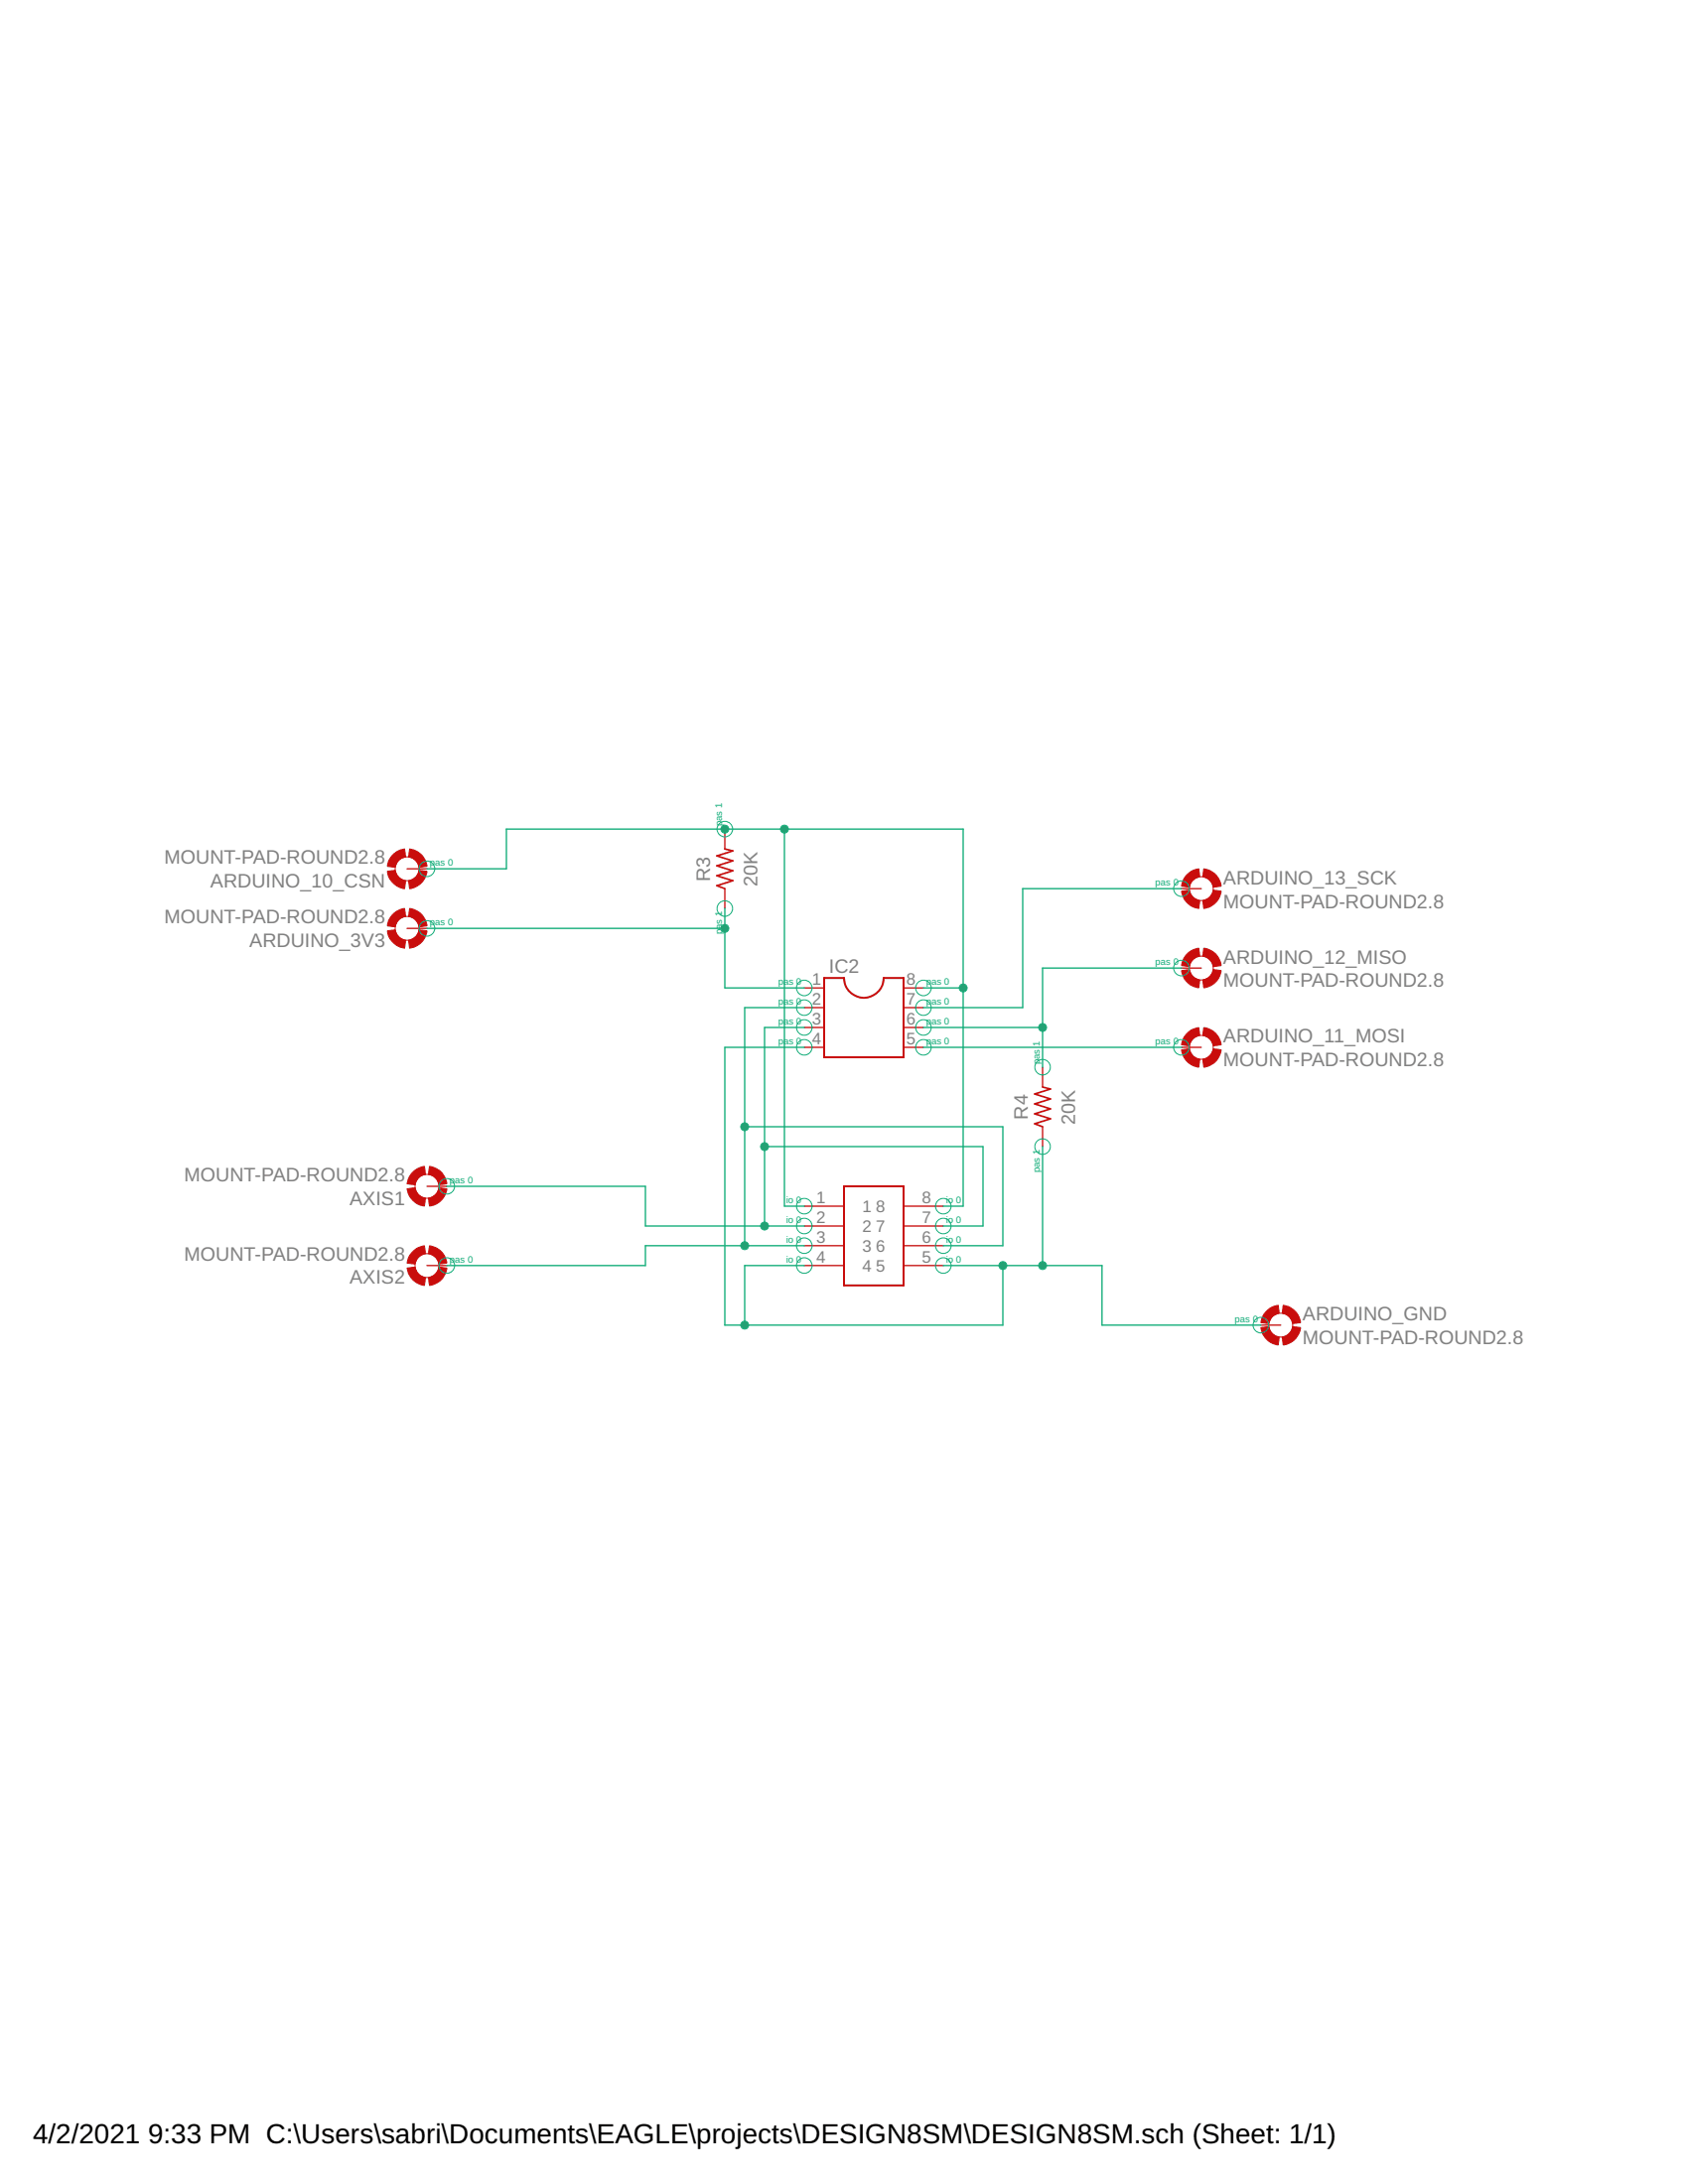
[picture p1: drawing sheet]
<?xml version="1.0" encoding="utf-8"?>
<!DOCTYPE eagle SYSTEM "eagle.dtd">
<eagle version="9.6.2">
<drawing>
<settings>
<setting alwaysvectorfont="no"/>
<setting verticaltext="up"/>
</settings>
<grid distance="0.1" unitdist="inch" unit="inch" style="lines" multiple="1" display="no" altdistance="0.01" altunitdist="inch" altunit="inch"/>
<schematic xreflabel="%F%N/%S.%C%R" xrefpart="/%S.%C%R">
<libraries>
<library name="JOYSTICK">
<symbols>
<symbol name="JOYSTICK">
<pin name="1" x="-12.7" y="2.54" length="middle"/>
<pin name="2" x="-12.7" y="0" length="middle"/>
<pin name="3" x="-12.7" y="-2.54" length="middle"/>
<pin name="4" x="-12.7" y="-5.08" length="middle"/>
<pin name="5" x="5.08" y="-5.08" length="middle" rot="R180"/>
<pin name="6" x="5.08" y="-2.54" length="middle" rot="R180"/>
<pin name="7" x="5.08" y="0" length="middle" rot="R180"/>
<pin name="8" x="5.08" y="2.54" length="middle" rot="R180"/>
<wire x1="-7.62" y1="-7.62" x2="-7.62" y2="5.08" width="0.254" layer="94"/>
<wire x1="-7.62" y1="5.08" x2="0" y2="5.08" width="0.254" layer="94"/>
<wire x1="0" y1="5.08" x2="0" y2="-7.62" width="0.254" layer="94"/>
<wire x1="0" y1="-7.62" x2="-7.62" y2="-7.62" width="0.254" layer="94"/>
</symbol>
</symbols>
<devicesets>
<deviceset name="JOYSTICK">
<gates>
<gate name="G$1" symbol="JOYSTICK" x="2.54" y="0"/>
</gates>
<devices>
<device name="" package="JOYSTICK">
<connects>
<connect gate="G$1" pin="1" pad="1"/>
<connect gate="G$1" pin="2" pad="2"/>
<connect gate="G$1" pin="3" pad="3"/>
<connect gate="G$1" pin="4" pad="4"/>
<connect gate="G$1" pin="5" pad="5"/>
<connect gate="G$1" pin="6" pad="6"/>
<connect gate="G$1" pin="7" pad="7"/>
<connect gate="G$1" pin="8" pad="8"/>
</connects>
<technologies>
<technology name=""/>
</technologies>
</device>
</devices>
</deviceset>
</devicesets>
</library>
<library name="Resistor">
<symbols>
<symbol name="R-US">
<wire x1="-2.54" y1="0" x2="-2.159" y2="1.016" width="0.2032" layer="94"/>
<wire x1="-2.159" y1="1.016" x2="-1.524" y2="-1.016" width="0.2032" layer="94"/>
<wire x1="-1.524" y1="-1.016" x2="-0.889" y2="1.016" width="0.2032" layer="94"/>
<wire x1="-0.889" y1="1.016" x2="-0.254" y2="-1.016" width="0.2032" layer="94"/>
<wire x1="-0.254" y1="-1.016" x2="0.381" y2="1.016" width="0.2032" layer="94"/>
<wire x1="0.381" y1="1.016" x2="1.016" y2="-1.016" width="0.2032" layer="94"/>
<wire x1="1.016" y1="-1.016" x2="1.651" y2="1.016" width="0.2032" layer="94"/>
<wire x1="1.651" y1="1.016" x2="2.286" y2="-1.016" width="0.2032" layer="94"/>
<wire x1="2.286" y1="-1.016" x2="2.54" y2="0" width="0.2032" layer="94"/>
<text x="0" y="2.7686" size="1.778" layer="95" align="center">&gt;NAME</text>
<text x="0" y="-3.302" size="1.778" layer="96" align="center">&gt;VALUE</text>
<pin name="2" x="5.08" y="0" visible="off" length="short" direction="pas" swaplevel="1" rot="R180"/>
<pin name="1" x="-5.08" y="0" visible="off" length="short" direction="pas" swaplevel="1"/>
</symbol>
</symbols>
<devicesets>
<deviceset name="R-US" prefix="R" uservalue="yes">
<gates>
<gate name="G$1" symbol="R-US" x="0" y="0"/>
</gates>
<devices>
<device name="CHIP-0402(1005-METRIC)" package="RESC1005X40">
<connects>
<connect gate="G$1" pin="1" pad="1"/>
<connect gate="G$1" pin="2" pad="2"/>
</connects>
<package3dinstances>
<package3dinstance package3d_urn="urn:adsk.eagle:package:16378568/2"/>
</package3dinstances>
<technologies>
<technology name="_">
<attribute name="CATEGORY" value="Resistor" constant="no"/>
<attribute name="MANUFACTURER" value="" constant="no"/>
<attribute name="MPN" value="" constant="no"/>
<attribute name="OPERATING_TEMP" value="" constant="no"/>
<attribute name="PART_STATUS" value="" constant="no"/>
<attribute name="RATING" value="" constant="no"/>
<attribute name="ROHS_COMPLIANT" value="" constant="no"/>
<attribute name="SERIES" value="" constant="no"/>
<attribute name="SUB-CATEGORY" value="Fixed" constant="no"/>
<attribute name="THERMALLOSS" value="" constant="no"/>
<attribute name="TOLERANCE" value="" constant="no"/>
<attribute name="TYPE" value="" constant="no"/>
<attribute name="VALUE" value="" constant="no"/>
</technology>
</technologies>
</device>
<device name="CHIP-0603(1608-METRIC)" package="RESC1608X60">
<connects>
<connect gate="G$1" pin="1" pad="1"/>
<connect gate="G$1" pin="2" pad="2"/>
</connects>
<package3dinstances>
<package3dinstance package3d_urn="urn:adsk.eagle:package:16378565/2"/>
</package3dinstances>
<technologies>
<technology name="_">
<attribute name="CATEGORY" value="Resistor" constant="no"/>
<attribute name="MANUFACTURER" value="" constant="no"/>
<attribute name="MPN" value="" constant="no"/>
<attribute name="OPERATING_TEMP" value="" constant="no"/>
<attribute name="PART_STATUS" value="" constant="no"/>
<attribute name="RATING" value="" constant="no"/>
<attribute name="ROHS_COMPLIANT" value="" constant="no"/>
<attribute name="SERIES" value="" constant="no"/>
<attribute name="SUB-CATEGORY" value="Fixed" constant="no"/>
<attribute name="THERMALLOSS" value="" constant="no"/>
<attribute name="TOLERANCE" value="" constant="no"/>
<attribute name="TYPE" value="" constant="no"/>
<attribute name="VALUE" value="" constant="no"/>
</technology>
</technologies>
</device>
<device name="CHIP-0805(2012-METRIC)" package="RESC2012X65">
<connects>
<connect gate="G$1" pin="1" pad="1"/>
<connect gate="G$1" pin="2" pad="2"/>
</connects>
<package3dinstances>
<package3dinstance package3d_urn="urn:adsk.eagle:package:16378559/2"/>
</package3dinstances>
<technologies>
<technology name="_">
<attribute name="CATEGORY" value="Resistor" constant="no"/>
<attribute name="MANUFACTURER" value="" constant="no"/>
<attribute name="MPN" value="" constant="no"/>
<attribute name="OPERATING_TEMP" value="" constant="no"/>
<attribute name="PART_STATUS" value="" constant="no"/>
<attribute name="RATING" value="" constant="no"/>
<attribute name="ROHS_COMPLIANT" value="" constant="no"/>
<attribute name="SERIES" value="" constant="no"/>
<attribute name="SUB-CATEGORY" value="Fixed" constant="no"/>
<attribute name="THERMALLOSS" value="" constant="no"/>
<attribute name="TOLERANCE" value="" constant="no"/>
<attribute name="TYPE" value="" constant="no"/>
<attribute name="VALUE" value="" constant="no"/>
</technology>
</technologies>
</device>
<device name="CHIP-1206(3216-METRIC)" package="RESC3216X70">
<connects>
<connect gate="G$1" pin="1" pad="1"/>
<connect gate="G$1" pin="2" pad="2"/>
</connects>
<package3dinstances>
<package3dinstance package3d_urn="urn:adsk.eagle:package:16378566/2"/>
</package3dinstances>
<technologies>
<technology name="_">
<attribute name="CATEGORY" value="Resistor" constant="no"/>
<attribute name="MANUFACTURER" value="" constant="no"/>
<attribute name="MPN" value="" constant="no"/>
<attribute name="OPERATING_TEMP" value="" constant="no"/>
<attribute name="PART_STATUS" value="" constant="no"/>
<attribute name="RATING" value="" constant="no"/>
<attribute name="ROHS_COMPLIANT" value="" constant="no"/>
<attribute name="SERIES" value="" constant="no"/>
<attribute name="SUB-CATEGORY" value="Fixed" constant="no"/>
<attribute name="THERMALLOSS" value="" constant="no"/>
<attribute name="TOLERANCE" value="" constant="no"/>
<attribute name="TYPE" value="" constant="no"/>
<attribute name="VALUE" value="" constant="no"/>
</technology>
</technologies>
</device>
<device name="CHIP-1210(3225-METRIC)" package="RESC3224X71">
<connects>
<connect gate="G$1" pin="1" pad="1"/>
<connect gate="G$1" pin="2" pad="2"/>
</connects>
<package3dinstances>
<package3dinstance package3d_urn="urn:adsk.eagle:package:16378563/3"/>
</package3dinstances>
<technologies>
<technology name="_">
<attribute name="CATEGORY" value="Resistor" constant="no"/>
<attribute name="MANUFACTURER" value="" constant="no"/>
<attribute name="MPN" value="" constant="no"/>
<attribute name="OPERATING_TEMP" value="" constant="no"/>
<attribute name="PART_STATUS" value="" constant="no"/>
<attribute name="RATING" value="" constant="no"/>
<attribute name="ROHS_COMPLIANT" value="" constant="no"/>
<attribute name="SERIES" value="" constant="no"/>
<attribute name="SUB-CATEGORY" value="Fixed" constant="no"/>
<attribute name="THERMALLOSS" value="" constant="no"/>
<attribute name="TOLERANCE" value="" constant="no"/>
<attribute name="TYPE" value="" constant="no"/>
<attribute name="VALUE" value="" constant="no"/>
</technology>
</technologies>
</device>
<device name="CHIP-2010(5025-METRIC)" package="RESC5025X71">
<connects>
<connect gate="G$1" pin="1" pad="1"/>
<connect gate="G$1" pin="2" pad="2"/>
</connects>
<package3dinstances>
<package3dinstance package3d_urn="urn:adsk.eagle:package:16378564/2"/>
</package3dinstances>
<technologies>
<technology name="_">
<attribute name="CATEGORY" value="Resistor" constant="no"/>
<attribute name="MANUFACTURER" value="" constant="no"/>
<attribute name="MPN" value="" constant="no"/>
<attribute name="OPERATING_TEMP" value="" constant="no"/>
<attribute name="PART_STATUS" value="" constant="no"/>
<attribute name="RATING" value="" constant="no"/>
<attribute name="ROHS_COMPLIANT" value="" constant="no"/>
<attribute name="SERIES" value="" constant="no"/>
<attribute name="SUB-CATEGORY" value="Fixed" constant="no"/>
<attribute name="THERMALLOSS" value="" constant="no"/>
<attribute name="TOLERANCE" value="" constant="no"/>
<attribute name="TYPE" value="" constant="no"/>
<attribute name="VALUE" value="" constant="no"/>
</technology>
</technologies>
</device>
<device name="CHIP-2512(6332-METRIC)" package="RESC6332X71">
<connects>
<connect gate="G$1" pin="1" pad="1"/>
<connect gate="G$1" pin="2" pad="2"/>
</connects>
<package3dinstances>
<package3dinstance package3d_urn="urn:adsk.eagle:package:16378557/3"/>
</package3dinstances>
<technologies>
<technology name="_">
<attribute name="CATEGORY" value="Resistor" constant="no"/>
<attribute name="MANUFACTURER" value="" constant="no"/>
<attribute name="MPN" value="" constant="no"/>
<attribute name="OPERATING_TEMP" value="" constant="no"/>
<attribute name="PART_STATUS" value="" constant="no"/>
<attribute name="RATING" value="" constant="no"/>
<attribute name="ROHS_COMPLIANT" value="" constant="no"/>
<attribute name="SERIES" value="" constant="no"/>
<attribute name="SUB-CATEGORY" value="Fixed" constant="no"/>
<attribute name="THERMALLOSS" value="" constant="no"/>
<attribute name="TOLERANCE" value="" constant="no"/>
<attribute name="TYPE" value="" constant="no"/>
<attribute name="VALUE" value="" constant="no"/>
</technology>
</technologies>
</device>
<device name="AXIAL-11.7MM-PITCH" package="RESAD1176W63L850D250B">
<connects>
<connect gate="G$1" pin="1" pad="1"/>
<connect gate="G$1" pin="2" pad="2"/>
</connects>
<package3dinstances>
<package3dinstance package3d_urn="urn:adsk.eagle:package:16378560/2"/>
</package3dinstances>
<technologies>
<technology name="_">
<attribute name="CATEGORY" value="Resistor" constant="no"/>
<attribute name="MANUFACTURER" value="" constant="no"/>
<attribute name="MPN" value="" constant="no"/>
<attribute name="OPERATING_TEMP" value="" constant="no"/>
<attribute name="PART_STATUS" value="" constant="no"/>
<attribute name="RATING" value="" constant="no"/>
<attribute name="ROHS_COMPLIANT" value="" constant="no"/>
<attribute name="SERIES" value="" constant="no"/>
<attribute name="SUB-CATEGORY" value="Fixed" constant="no"/>
<attribute name="THERMALLOSS" value="" constant="no"/>
<attribute name="TOLERANCE" value="" constant="no"/>
<attribute name="TYPE" value="" constant="no"/>
<attribute name="VALUE" value="" constant="no"/>
</technology>
</technologies>
</device>
<device name="MELF(3515-METRIC)" package="RESMELF3515">
<connects>
<connect gate="G$1" pin="1" pad="1"/>
<connect gate="G$1" pin="2" pad="2"/>
</connects>
<package3dinstances>
<package3dinstance package3d_urn="urn:adsk.eagle:package:16378562/2"/>
</package3dinstances>
<technologies>
<technology name="_">
<attribute name="CATEGORY" value="Resistor" constant="no"/>
<attribute name="MANUFACTURER" value="" constant="no"/>
<attribute name="MPN" value="" constant="no"/>
<attribute name="OPERATING_TEMP" value="" constant="no"/>
<attribute name="PART_STATUS" value="" constant="no"/>
<attribute name="RATING" value="" constant="no"/>
<attribute name="ROHS_COMPLIANT" value="" constant="no"/>
<attribute name="SERIES" value="" constant="no"/>
<attribute name="SUB-CATEGORY" value="Fixed" constant="no"/>
<attribute name="THERMALLOSS" value="" constant="no"/>
<attribute name="TOLERANCE" value="" constant="no"/>
<attribute name="TYPE" value="" constant="no"/>
<attribute name="VALUE" value="" constant="no"/>
</technology>
</technologies>
</device>
<device name="MELF(2014-METRIC)" package="RESMELF2014">
<connects>
<connect gate="G$1" pin="1" pad="1"/>
<connect gate="G$1" pin="2" pad="2"/>
</connects>
<package3dinstances>
<package3dinstance package3d_urn="urn:adsk.eagle:package:16378558/2"/>
</package3dinstances>
<technologies>
<technology name="_">
<attribute name="CATEGORY" value="Resistor" constant="no"/>
<attribute name="MANUFACTURER" value="" constant="no"/>
<attribute name="MPN" value="" constant="no"/>
<attribute name="OPERATING_TEMP" value="" constant="no"/>
<attribute name="PART_STATUS" value="" constant="no"/>
<attribute name="RATING" value="" constant="no"/>
<attribute name="ROHS_COMPLIANT" value="" constant="no"/>
<attribute name="SERIES" value="" constant="no"/>
<attribute name="SUB-CATEGORY" value="Fixed" constant="no"/>
<attribute name="THERMALLOSS" value="" constant="no"/>
<attribute name="TOLERANCE" value="" constant="no"/>
<attribute name="TYPE" value="" constant="no"/>
<attribute name="VALUE" value="" constant="no"/>
</technology>
</technologies>
</device>
<device name="MELF(5924-METRIC)" package="RESMELF5924">
<connects>
<connect gate="G$1" pin="1" pad="1"/>
<connect gate="G$1" pin="2" pad="2"/>
</connects>
<package3dinstances>
<package3dinstance package3d_urn="urn:adsk.eagle:package:16378567/3"/>
</package3dinstances>
<technologies>
<technology name="_">
<attribute name="CATEGORY" value="Resistor" constant="no"/>
<attribute name="MANUFACTURER" value="" constant="no"/>
<attribute name="MPN" value="" constant="no"/>
<attribute name="OPERATING_TEMP" value="" constant="no"/>
<attribute name="PART_STATUS" value="" constant="no"/>
<attribute name="RATING" value="" constant="no"/>
<attribute name="ROHS_COMPLIANT" value="" constant="no"/>
<attribute name="SERIES" value="" constant="no"/>
<attribute name="SUB-CATEGORY" value="Fixed" constant="no"/>
<attribute name="THERMALLOSS" value="" constant="no"/>
<attribute name="TOLERANCE" value="" constant="no"/>
<attribute name="TYPE" value="" constant="no"/>
<attribute name="VALUE" value="" constant="no"/>
</technology>
</technologies>
</device>
<device name="MELF(3218-METRIC)" package="RESMELF3218">
<connects>
<connect gate="G$1" pin="1" pad="1"/>
<connect gate="G$1" pin="2" pad="2"/>
</connects>
<package3dinstances>
<package3dinstance package3d_urn="urn:adsk.eagle:package:16378556/2"/>
</package3dinstances>
<technologies>
<technology name="_">
<attribute name="CATEGORY" value="Resistor" constant="no"/>
<attribute name="MANUFACTURER" value="" constant="no"/>
<attribute name="MPN" value="" constant="no"/>
<attribute name="OPERATING_TEMP" value="" constant="no"/>
<attribute name="PART_STATUS" value="" constant="no"/>
<attribute name="RATING" value="" constant="no"/>
<attribute name="ROHS_COMPLIANT" value="" constant="no"/>
<attribute name="SERIES" value="" constant="no"/>
<attribute name="SUB-CATEGORY" value="Fixed" constant="no"/>
<attribute name="THERMALLOSS" value="" constant="no"/>
<attribute name="TOLERANCE" value="" constant="no"/>
<attribute name="TYPE" value="" constant="no"/>
<attribute name="VALUE" value="" constant="no"/>
</technology>
</technologies>
</device>
<device name="AXIAL-7.2MM-PITCH" package="RESAD724W46L381D178B">
<connects>
<connect gate="G$1" pin="1" pad="1"/>
<connect gate="G$1" pin="2" pad="2"/>
</connects>
<package3dinstances>
<package3dinstance package3d_urn="urn:adsk.eagle:package:16378561/2"/>
</package3dinstances>
<technologies>
<technology name="_">
<attribute name="CATEGORY" value="Resistor" constant="no"/>
<attribute name="MANUFACTURER" value="" constant="no"/>
<attribute name="MPN" value="" constant="no"/>
<attribute name="OPERATING_TEMP" value="" constant="no"/>
<attribute name="PART_STATUS" value="" constant="no"/>
<attribute name="RATING" value="" constant="no"/>
<attribute name="ROHS_COMPLIANT" value="" constant="no"/>
<attribute name="SERIES" value="" constant="no"/>
<attribute name="SUB-CATEGORY" value="Fixed" constant="no"/>
<attribute name="THERMALLOSS" value="" constant="no"/>
<attribute name="TOLERANCE" value="" constant="no"/>
<attribute name="TYPE" value="" constant="no"/>
<attribute name="VALUE" value="" constant="no"/>
</technology>
</technologies>
</device>
</devices>
<spice>
<pinmapping spiceprefix="R">
<pinmap gate="G$1" pin="1" pinorder="1"/>
<pinmap gate="G$1" pin="2" pinorder="2"/>
</pinmapping>
</spice>
</deviceset>
</devicesets>
</library>
<library name="ic-package">
<symbols>
<symbol name="DIL8">
<wire x1="-5.08" y1="3.81" x2="-5.08" y2="-6.35" width="0.254" layer="94"/>
<wire x1="-5.08" y1="-6.35" x2="5.08" y2="-6.35" width="0.254" layer="94"/>
<wire x1="5.08" y1="-6.35" x2="5.08" y2="3.81" width="0.254" layer="94"/>
<wire x1="5.08" y1="3.81" x2="2.54" y2="3.81" width="0.254" layer="94"/>
<wire x1="-5.08" y1="3.81" x2="-2.54" y2="3.81" width="0.254" layer="94"/>
<wire x1="-2.54" y1="3.81" x2="2.54" y2="3.81" width="0.254" layer="94" curve="180"/>
<text x="-4.445" y="4.445" size="1.778" layer="95">&gt;NAME</text>
<text x="-4.445" y="-8.89" size="1.778" layer="96">&gt;VALUE</text>
<pin name="1" x="-7.62" y="2.54" visible="pad" length="short" direction="pas"/>
<pin name="2" x="-7.62" y="0" visible="pad" length="short" direction="pas"/>
<pin name="3" x="-7.62" y="-2.54" visible="pad" length="short" direction="pas"/>
<pin name="4" x="-7.62" y="-5.08" visible="pad" length="short" direction="pas"/>
<pin name="5" x="7.62" y="-5.08" visible="pad" length="short" direction="pas" rot="R180"/>
<pin name="6" x="7.62" y="-2.54" visible="pad" length="short" direction="pas" rot="R180"/>
<pin name="7" x="7.62" y="0" visible="pad" length="short" direction="pas" rot="R180"/>
<pin name="8" x="7.62" y="2.54" visible="pad" length="short" direction="pas" rot="R180"/>
</symbol>
</symbols>
<devicesets>
<deviceset name="DIL8" prefix="IC" uservalue="yes">
<gates>
<gate name="G$1" symbol="DIL8" x="0" y="0"/>
</gates>
<devices>
<device name="" package="DIL08">
<connects>
<connect gate="G$1" pin="1" pad="1"/>
<connect gate="G$1" pin="2" pad="2"/>
<connect gate="G$1" pin="3" pad="3"/>
<connect gate="G$1" pin="4" pad="4"/>
<connect gate="G$1" pin="5" pad="5"/>
<connect gate="G$1" pin="6" pad="6"/>
<connect gate="G$1" pin="7" pad="7"/>
<connect gate="G$1" pin="8" pad="8"/>
</connects>
<package3dinstances>
<package3dinstance package3d_urn="urn:adsk.eagle:package:29519/2"/>
</package3dinstances>
<technologies>
<technology name="">
<attribute name="POPULARITY" value="8" constant="no"/>
</technology>
</technologies>
</device>
<device name="S" package="SOCKET-08">
<connects>
<connect gate="G$1" pin="1" pad="1"/>
<connect gate="G$1" pin="2" pad="2"/>
<connect gate="G$1" pin="3" pad="3"/>
<connect gate="G$1" pin="4" pad="4"/>
<connect gate="G$1" pin="5" pad="5"/>
<connect gate="G$1" pin="6" pad="6"/>
<connect gate="G$1" pin="7" pad="7"/>
<connect gate="G$1" pin="8" pad="8"/>
</connects>
<package3dinstances>
<package3dinstance package3d_urn="urn:adsk.eagle:package:14428/1"/>
</package3dinstances>
<technologies>
<technology name="">
<attribute name="POPULARITY" value="1" constant="no"/>
</technology>
</technologies>
</device>
</devices>
</deviceset>
</devicesets>
</library>
<library name="holes">
<symbols>
<symbol name="MOUNT-PAD">
<wire x1="0.254" y1="2.032" x2="2.032" y2="0.254" width="1.016" layer="94" curve="-75.749967" cap="flat"/>
<wire x1="-2.032" y1="0.254" x2="-0.254" y2="2.032" width="1.016" layer="94" curve="-75.749967" cap="flat"/>
<wire x1="-2.032" y1="-0.254" x2="-0.254" y2="-2.032" width="1.016" layer="94" curve="75.749967" cap="flat"/>
<wire x1="0.254" y1="-2.032" x2="2.032" y2="-0.254" width="1.016" layer="94" curve="75.749967" cap="flat"/>
<circle x="0" y="0" radius="1.524" width="0.0508" layer="94"/>
<text x="2.794" y="0.5842" size="1.778" layer="95">&gt;NAME</text>
<text x="2.794" y="-2.4638" size="1.778" layer="96">&gt;VALUE</text>
<pin name="MOUNT" x="-2.54" y="0" visible="off" length="short" direction="pas"/>
</symbol>
</symbols>
<devicesets>
<deviceset name="MOUNT-PAD-ROUND" prefix="H">
<gates>
<gate name="G$1" symbol="MOUNT-PAD" x="0" y="0"/>
</gates>
<devices>
<device name="2.8" package="2,8-PAD">
<connects>
<connect gate="G$1" pin="MOUNT" pad="B2,8"/>
</connects>
<package3dinstances>
<package3dinstance package3d_urn="urn:adsk.eagle:package:14281/1"/>
</package3dinstances>
<technologies>
<technology name="">
<attribute name="POPULARITY" value="6" constant="no"/>
</technology>
</technologies>
</device>
<device name="3.0" package="3,0-PAD">
<connects>
<connect gate="G$1" pin="MOUNT" pad="B3,0"/>
</connects>
<package3dinstances>
<package3dinstance package3d_urn="urn:adsk.eagle:package:14280/1"/>
</package3dinstances>
<technologies>
<technology name="">
<attribute name="POPULARITY" value="17" constant="no"/>
</technology>
</technologies>
</device>
<device name="3.2" package="3,2-PAD">
<connects>
<connect gate="G$1" pin="MOUNT" pad="B3,2"/>
</connects>
<package3dinstances>
<package3dinstance package3d_urn="urn:adsk.eagle:package:14282/1"/>
</package3dinstances>
<technologies>
<technology name="">
<attribute name="POPULARITY" value="4" constant="no"/>
</technology>
</technologies>
</device>
<device name="3.3" package="3,3-PAD">
<connects>
<connect gate="G$1" pin="MOUNT" pad="B3,3"/>
</connects>
<package3dinstances>
<package3dinstance package3d_urn="urn:adsk.eagle:package:14283/1"/>
</package3dinstances>
<technologies>
<technology name="">
<attribute name="POPULARITY" value="1" constant="no"/>
</technology>
</technologies>
</device>
<device name="3.6" package="3,6-PAD">
<connects>
<connect gate="G$1" pin="MOUNT" pad="B3,6"/>
</connects>
<package3dinstances>
<package3dinstance package3d_urn="urn:adsk.eagle:package:14284/1"/>
</package3dinstances>
<technologies>
<technology name="">
<attribute name="POPULARITY" value="0" constant="no"/>
</technology>
</technologies>
</device>
<device name="4.1" package="4,1-PAD">
<connects>
<connect gate="G$1" pin="MOUNT" pad="B4,1"/>
</connects>
<package3dinstances>
<package3dinstance package3d_urn="urn:adsk.eagle:package:14285/1"/>
</package3dinstances>
<technologies>
<technology name="">
<attribute name="POPULARITY" value="0" constant="no"/>
</technology>
</technologies>
</device>
<device name="4.3" package="4,3-PAD">
<connects>
<connect gate="G$1" pin="MOUNT" pad="B4,3"/>
</connects>
<package3dinstances>
<package3dinstance package3d_urn="urn:adsk.eagle:package:14286/1"/>
</package3dinstances>
<technologies>
<technology name="">
<attribute name="POPULARITY" value="0" constant="no"/>
</technology>
</technologies>
</device>
<device name="4.5" package="4,5-PAD">
<connects>
<connect gate="G$1" pin="MOUNT" pad="B4,5"/>
</connects>
<package3dinstances>
<package3dinstance package3d_urn="urn:adsk.eagle:package:14287/1"/>
</package3dinstances>
<technologies>
<technology name="">
<attribute name="POPULARITY" value="0" constant="no"/>
</technology>
</technologies>
</device>
<device name="5.0" package="5,0-PAD">
<connects>
<connect gate="G$1" pin="MOUNT" pad="B5"/>
</connects>
<package3dinstances>
<package3dinstance package3d_urn="urn:adsk.eagle:package:14288/1"/>
</package3dinstances>
<technologies>
<technology name="">
<attribute name="POPULARITY" value="0" constant="no"/>
</technology>
</technologies>
</device>
<device name="5.5" package="5,5-PAD">
<connects>
<connect gate="G$1" pin="MOUNT" pad="B5,5"/>
</connects>
<package3dinstances>
<package3dinstance package3d_urn="urn:adsk.eagle:package:14291/1"/>
</package3dinstances>
<technologies>
<technology name="">
<attribute name="POPULARITY" value="0" constant="no"/>
</technology>
</technologies>
</device>
</devices>
</deviceset>
</devicesets>
</library>
</libraries>
<attributes>
</attributes>
<variantdefs>
</variantdefs>
<classes>
<class number="0" name="default" width="0" drill="0">
</class>
</classes>
<parts>
<part name="U$2" library="JOYSTICK" deviceset="JOYSTICK" device=""/>
<part name="R3" library="Resistor" deviceset="R-US" device="AXIAL-11.7MM-PITCH" package3d_urn="urn:adsk.eagle:package:16378560/2" technology="_" value="20K"/>
<part name="R4" library="Resistor" deviceset="R-US" device="AXIAL-11.7MM-PITCH" package3d_urn="urn:adsk.eagle:package:16378560/2" technology="_" value="20K"/>
<part name="IC2" library="ic-package" deviceset="DIL8" device="S" package3d_urn="urn:adsk.eagle:package:14428/1"/>
<part name="ARDUINO_3V3" library="holes" deviceset="MOUNT-PAD-ROUND" device="2.8" package3d_urn="urn:adsk.eagle:package:14281/1"/>
<part name="ARDUINO_10_CSN" library="holes" deviceset="MOUNT-PAD-ROUND" device="2.8" package3d_urn="urn:adsk.eagle:package:14281/1"/>
<part name="AXIS1" library="holes" deviceset="MOUNT-PAD-ROUND" device="2.8" package3d_urn="urn:adsk.eagle:package:14281/1"/>
<part name="AXIS2" library="holes" deviceset="MOUNT-PAD-ROUND" device="2.8" package3d_urn="urn:adsk.eagle:package:14281/1"/>
<part name="ARDUINO_13_SCK" library="holes" deviceset="MOUNT-PAD-ROUND" device="2.8" package3d_urn="urn:adsk.eagle:package:14281/1"/>
<part name="ARDUINO_12_MISO" library="holes" deviceset="MOUNT-PAD-ROUND" device="2.8" package3d_urn="urn:adsk.eagle:package:14281/1"/>
<part name="ARDUINO_11_MOSI" library="holes" deviceset="MOUNT-PAD-ROUND" device="2.8" package3d_urn="urn:adsk.eagle:package:14281/1"/>
<part name="ARDUINO_GND" library="holes" deviceset="MOUNT-PAD-ROUND" device="2.8" package3d_urn="urn:adsk.eagle:package:14281/1"/>
</parts>
<sheets>
<sheet>
<plain>
</plain>
<instances>
<instance part="U$2" gate="G$1" x="30.48" y="45.72" smashed="yes"/>
<instance part="R3" gate="G$1" x="7.62" y="91.44" smashed="yes" rot="R90">
<attribute name="NAME" x="4.8514" y="91.44" size="1.778" layer="95" rot="R90" align="center"/>
<attribute name="VALUE" x="10.922" y="91.44" size="1.778" layer="96" rot="R90" align="center"/>
</instance>
<instance part="R4" gate="G$1" x="48.26" y="60.96" smashed="yes" rot="R90">
<attribute name="NAME" x="45.4914" y="60.96" size="1.778" layer="95" rot="R90" align="center"/>
<attribute name="VALUE" x="51.562" y="60.96" size="1.778" layer="96" rot="R90" align="center"/>
</instance>
<instance part="IC2" gate="G$1" x="25.4" y="73.66" smashed="yes">
<attribute name="NAME" x="20.955" y="78.105" size="1.778" layer="95"/>
<attribute name="VALUE" x="20.955" y="64.77" size="1.778" layer="96"/>
</instance>
<instance part="ARDUINO_3V3" gate="G$1" x="-33.02" y="83.82" smashed="yes" rot="R180">
<attribute name="NAME" x="-35.814" y="83.2358" size="1.778" layer="95" rot="R180"/>
<attribute name="VALUE" x="-35.814" y="86.2838" size="1.778" layer="96" rot="R180"/>
</instance>
<instance part="ARDUINO_10_CSN" gate="G$1" x="-33.02" y="91.44" smashed="yes" rot="R180">
<attribute name="NAME" x="-35.814" y="90.8558" size="1.778" layer="95" rot="R180"/>
<attribute name="VALUE" x="-35.814" y="93.9038" size="1.778" layer="96" rot="R180"/>
</instance>
<instance part="AXIS1" gate="G$1" x="-30.48" y="50.8" smashed="yes" rot="R180">
<attribute name="NAME" x="-33.274" y="50.2158" size="1.778" layer="95" rot="R180"/>
<attribute name="VALUE" x="-33.274" y="53.2638" size="1.778" layer="96" rot="R180"/>
</instance>
<instance part="AXIS2" gate="G$1" x="-30.48" y="40.64" smashed="yes" rot="R180">
<attribute name="NAME" x="-33.274" y="40.0558" size="1.778" layer="95" rot="R180"/>
<attribute name="VALUE" x="-33.274" y="43.1038" size="1.778" layer="96" rot="R180"/>
</instance>
<instance part="ARDUINO_13_SCK" gate="G$1" x="68.58" y="88.9" smashed="yes">
<attribute name="NAME" x="71.374" y="89.4842" size="1.778" layer="95"/>
<attribute name="VALUE" x="71.374" y="86.4362" size="1.778" layer="96"/>
</instance>
<instance part="ARDUINO_12_MISO" gate="G$1" x="68.58" y="78.74" smashed="yes">
<attribute name="NAME" x="71.374" y="79.3242" size="1.778" layer="95"/>
<attribute name="VALUE" x="71.374" y="76.2762" size="1.778" layer="96"/>
</instance>
<instance part="ARDUINO_11_MOSI" gate="G$1" x="68.58" y="68.58" smashed="yes">
<attribute name="NAME" x="71.374" y="69.1642" size="1.778" layer="95"/>
<attribute name="VALUE" x="71.374" y="66.1162" size="1.778" layer="96"/>
</instance>
<instance part="ARDUINO_GND" gate="G$1" x="78.74" y="33.02" smashed="yes">
<attribute name="NAME" x="81.534" y="33.6042" size="1.778" layer="95"/>
<attribute name="VALUE" x="81.534" y="30.5562" size="1.778" layer="96"/>
</instance>
</instances>
<busses>
</busses>
<nets>
<net name="N$2" class="0">
<segment>
<pinref part="U$2" gate="G$1" pin="7"/>
<wire x1="35.56" y1="45.72" x2="40.64" y2="45.72" width="0.1524" layer="91"/>
<wire x1="40.64" y1="45.72" x2="40.64" y2="55.88" width="0.1524" layer="91"/>
<wire x1="40.64" y1="55.88" x2="12.7" y2="55.88" width="0.1524" layer="91"/>
<wire x1="12.7" y1="55.88" x2="12.7" y2="45.72" width="0.1524" layer="91"/>
<pinref part="U$2" gate="G$1" pin="2"/>
<wire x1="12.7" y1="45.72" x2="17.78" y2="45.72" width="0.1524" layer="91"/>
<pinref part="IC2" gate="G$1" pin="3"/>
<wire x1="17.78" y1="71.12" x2="12.7" y2="71.12" width="0.1524" layer="91"/>
<wire x1="12.7" y1="71.12" x2="12.7" y2="55.88" width="0.1524" layer="91"/>
<junction x="12.7" y="55.88"/>
<pinref part="AXIS1" gate="G$1" pin="MOUNT"/>
<wire x1="-27.94" y1="50.8" x2="-2.54" y2="50.8" width="0.1524" layer="91"/>
<wire x1="-2.54" y1="50.8" x2="-2.54" y2="45.72" width="0.1524" layer="91"/>
<wire x1="-2.54" y1="45.72" x2="12.7" y2="45.72" width="0.1524" layer="91"/>
<junction x="12.7" y="45.72"/>
</segment>
</net>
<net name="N$3" class="0">
<segment>
<pinref part="U$2" gate="G$1" pin="6"/>
<wire x1="35.56" y1="43.18" x2="43.18" y2="43.18" width="0.1524" layer="91"/>
<wire x1="43.18" y1="43.18" x2="43.18" y2="58.42" width="0.1524" layer="91"/>
<wire x1="43.18" y1="58.42" x2="10.16" y2="58.42" width="0.1524" layer="91"/>
<wire x1="10.16" y1="58.42" x2="10.16" y2="43.18" width="0.1524" layer="91"/>
<pinref part="U$2" gate="G$1" pin="3"/>
<wire x1="10.16" y1="43.18" x2="17.78" y2="43.18" width="0.1524" layer="91"/>
<pinref part="IC2" gate="G$1" pin="2"/>
<wire x1="17.78" y1="73.66" x2="10.16" y2="73.66" width="0.1524" layer="91"/>
<wire x1="10.16" y1="73.66" x2="10.16" y2="58.42" width="0.1524" layer="91"/>
<junction x="10.16" y="58.42"/>
<pinref part="AXIS2" gate="G$1" pin="MOUNT"/>
<wire x1="-27.94" y1="40.64" x2="-2.54" y2="40.64" width="0.1524" layer="91"/>
<wire x1="-2.54" y1="40.64" x2="-2.54" y2="43.18" width="0.1524" layer="91"/>
<wire x1="-2.54" y1="43.18" x2="10.16" y2="43.18" width="0.1524" layer="91"/>
<junction x="10.16" y="43.18"/>
</segment>
</net>
<net name="N$4" class="0">
<segment>
<pinref part="IC2" gate="G$1" pin="8"/>
<wire x1="33.02" y1="76.2" x2="38.1" y2="76.2" width="0.1524" layer="91"/>
<wire x1="38.1" y1="76.2" x2="38.1" y2="48.26" width="0.1524" layer="91"/>
<pinref part="U$2" gate="G$1" pin="8"/>
<wire x1="38.1" y1="48.26" x2="35.56" y2="48.26" width="0.1524" layer="91"/>
<pinref part="R3" gate="G$1" pin="2"/>
<wire x1="7.62" y1="96.52" x2="15.24" y2="96.52" width="0.1524" layer="91"/>
<wire x1="15.24" y1="96.52" x2="38.1" y2="96.52" width="0.1524" layer="91"/>
<wire x1="38.1" y1="96.52" x2="38.1" y2="76.2" width="0.1524" layer="91"/>
<junction x="38.1" y="76.2"/>
<pinref part="U$2" gate="G$1" pin="1"/>
<wire x1="17.78" y1="48.26" x2="15.24" y2="48.26" width="0.1524" layer="91"/>
<wire x1="15.24" y1="48.26" x2="15.24" y2="96.52" width="0.1524" layer="91"/>
<junction x="15.24" y="96.52"/>
<pinref part="ARDUINO_10_CSN" gate="G$1" pin="MOUNT"/>
<wire x1="-30.48" y1="91.44" x2="-20.32" y2="91.44" width="0.1524" layer="91"/>
<wire x1="-20.32" y1="91.44" x2="-20.32" y2="96.52" width="0.1524" layer="91"/>
<wire x1="-20.32" y1="96.52" x2="7.62" y2="96.52" width="0.1524" layer="91"/>
<junction x="7.62" y="96.52"/>
</segment>
</net>
<net name="N$5" class="0">
<segment>
<pinref part="IC2" gate="G$1" pin="1"/>
<pinref part="R3" gate="G$1" pin="1"/>
<wire x1="17.78" y1="76.2" x2="7.62" y2="76.2" width="0.1524" layer="91"/>
<wire x1="7.62" y1="76.2" x2="7.62" y2="83.82" width="0.1524" layer="91"/>
<pinref part="ARDUINO_3V3" gate="G$1" pin="MOUNT"/>
<wire x1="7.62" y1="83.82" x2="7.62" y2="86.36" width="0.1524" layer="91"/>
<wire x1="-30.48" y1="83.82" x2="7.62" y2="83.82" width="0.1524" layer="91"/>
<junction x="7.62" y="83.82"/>
</segment>
</net>
<net name="N$1" class="0">
<segment>
<pinref part="R4" gate="G$1" pin="1"/>
<pinref part="U$2" gate="G$1" pin="5"/>
<wire x1="48.26" y1="55.88" x2="48.26" y2="40.64" width="0.1524" layer="91"/>
<wire x1="48.26" y1="40.64" x2="43.18" y2="40.64" width="0.1524" layer="91"/>
<wire x1="43.18" y1="40.64" x2="35.56" y2="40.64" width="0.1524" layer="91"/>
<pinref part="U$2" gate="G$1" pin="4"/>
<wire x1="17.78" y1="40.64" x2="10.16" y2="40.64" width="0.1524" layer="91"/>
<wire x1="10.16" y1="40.64" x2="10.16" y2="33.02" width="0.1524" layer="91"/>
<wire x1="10.16" y1="33.02" x2="43.18" y2="33.02" width="0.1524" layer="91"/>
<wire x1="43.18" y1="33.02" x2="43.18" y2="40.64" width="0.1524" layer="91"/>
<junction x="43.18" y="40.64"/>
<pinref part="ARDUINO_GND" gate="G$1" pin="MOUNT"/>
<wire x1="76.2" y1="33.02" x2="55.88" y2="33.02" width="0.1524" layer="91"/>
<wire x1="55.88" y1="33.02" x2="55.88" y2="40.64" width="0.1524" layer="91"/>
<wire x1="55.88" y1="40.64" x2="48.26" y2="40.64" width="0.1524" layer="91"/>
<junction x="48.26" y="40.64"/>
<pinref part="IC2" gate="G$1" pin="4"/>
<wire x1="17.78" y1="68.58" x2="7.62" y2="68.58" width="0.1524" layer="91"/>
<wire x1="7.62" y1="68.58" x2="7.62" y2="33.02" width="0.1524" layer="91"/>
<wire x1="7.62" y1="33.02" x2="10.16" y2="33.02" width="0.1524" layer="91"/>
<junction x="10.16" y="33.02"/>
</segment>
</net>
<net name="N$6" class="0">
<segment>
<pinref part="IC2" gate="G$1" pin="5"/>
<pinref part="ARDUINO_11_MOSI" gate="G$1" pin="MOUNT"/>
<wire x1="33.02" y1="68.58" x2="66.04" y2="68.58" width="0.1524" layer="91"/>
</segment>
</net>
<net name="N$7" class="0">
<segment>
<pinref part="IC2" gate="G$1" pin="6"/>
<wire x1="33.02" y1="71.12" x2="48.26" y2="71.12" width="0.1524" layer="91"/>
<pinref part="R4" gate="G$1" pin="2"/>
<wire x1="48.26" y1="71.12" x2="48.26" y2="66.04" width="0.1524" layer="91"/>
<wire x1="48.26" y1="71.12" x2="48.26" y2="78.74" width="0.1524" layer="91"/>
<junction x="48.26" y="71.12"/>
<pinref part="ARDUINO_12_MISO" gate="G$1" pin="MOUNT"/>
<wire x1="48.26" y1="78.74" x2="66.04" y2="78.74" width="0.1524" layer="91"/>
</segment>
</net>
<net name="N$8" class="0">
<segment>
<pinref part="IC2" gate="G$1" pin="7"/>
<wire x1="33.02" y1="73.66" x2="45.72" y2="73.66" width="0.1524" layer="91"/>
<pinref part="ARDUINO_13_SCK" gate="G$1" pin="MOUNT"/>
<wire x1="66.04" y1="88.9" x2="45.72" y2="88.9" width="0.1524" layer="91"/>
<wire x1="45.72" y1="88.9" x2="45.72" y2="73.66" width="0.1524" layer="91"/>
</segment>
</net>
</nets>
</sheet>
</sheets>
</schematic>
</drawing>
<compatibility>
<note version="8.2" severity="warning">
Since Version 8.2, EAGLE supports online libraries. The ids
of those online libraries will not be understood (or retained)
with this version.
</note>
<note version="8.3" severity="warning">
Since Version 8.3, EAGLE supports URNs for individual library
assets (packages, symbols, and devices). The URNs of those assets
will not be understood (or retained) with this version.
</note>
<note version="8.3" severity="warning">
Since Version 8.3, EAGLE supports the association of 3D packages
with devices in libraries, schematics, and board files. Those 3D
packages will not be understood (or retained) with this version.
</note>
<note version="8.4" severity="warning">
Since Version 8.4, EAGLE supports properties for SPICE simulation. 
Probes in schematics and SPICE mapping objects found in parts and library devices
will not be understood with this version. Update EAGLE to the latest version
for full support of SPICE simulation. 
</note>
</compatibility>
</eagle>
